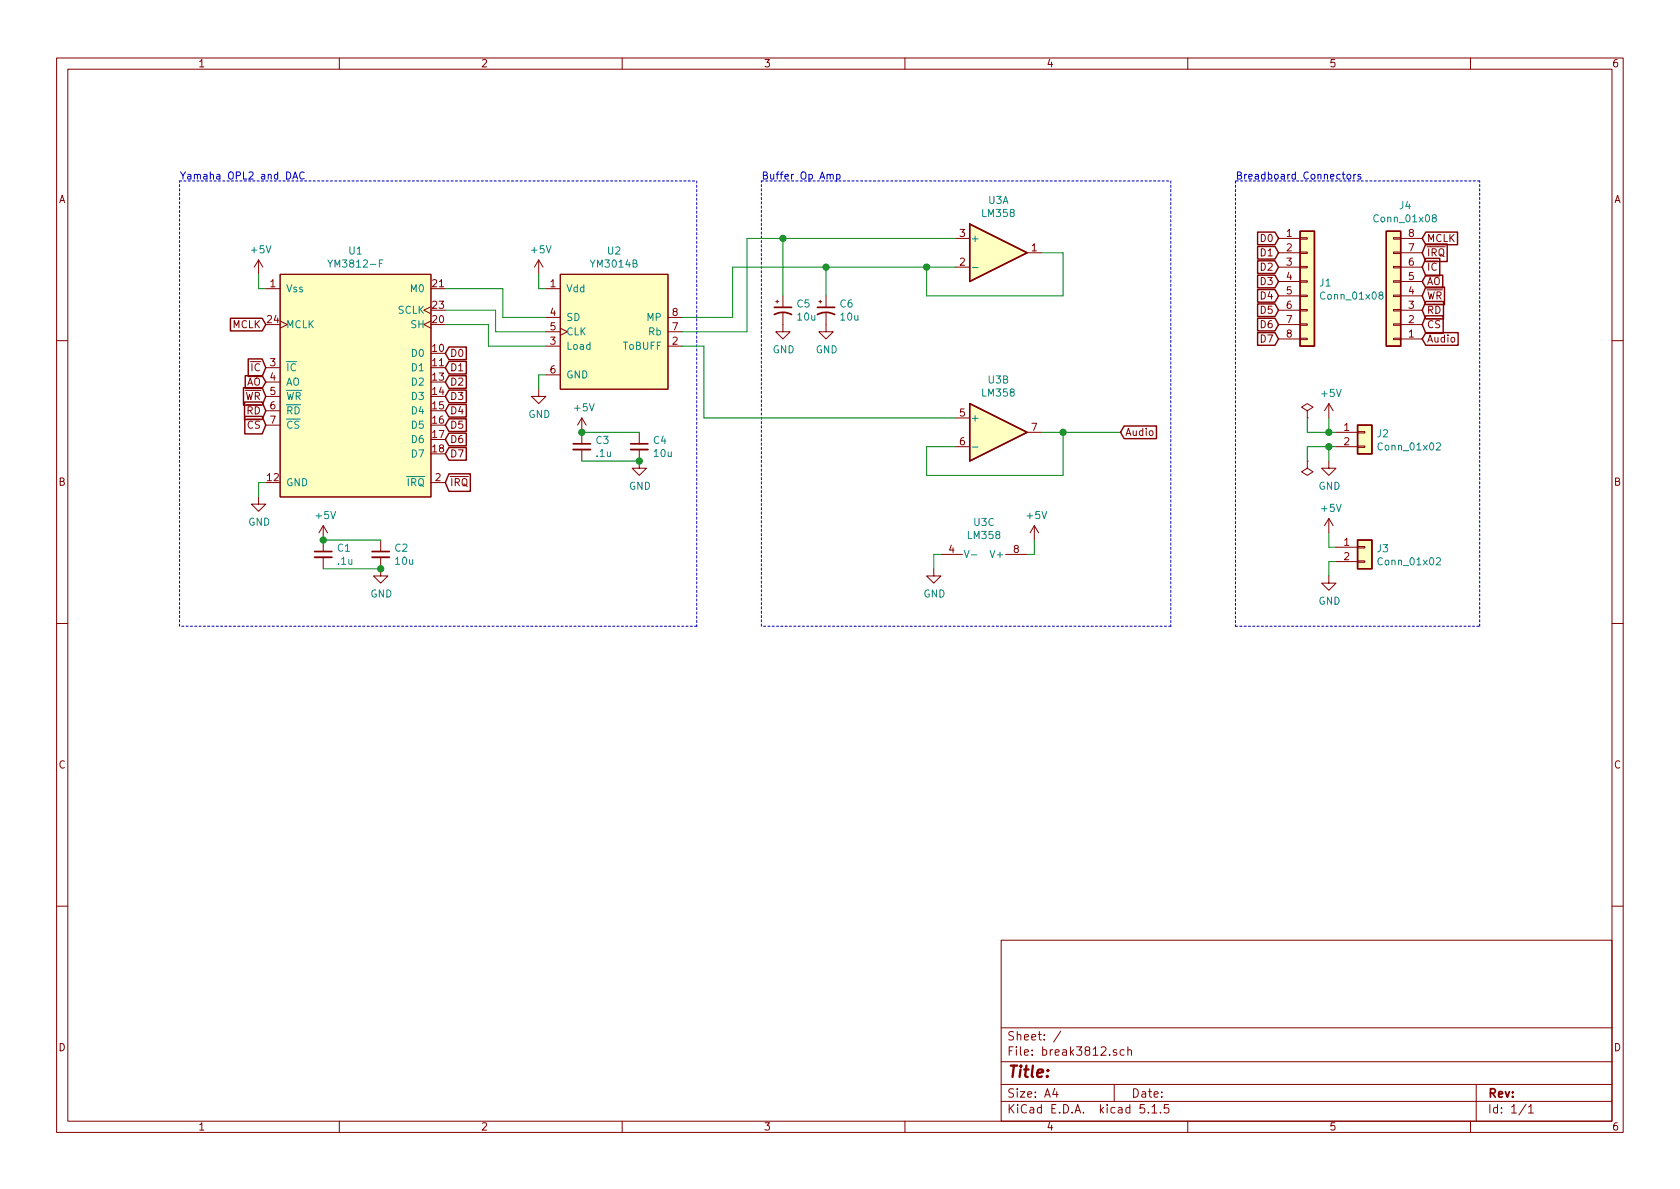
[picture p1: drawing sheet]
EESchema Schematic File Version 4
EELAYER 30 0
EELAYER END
$Descr A4 11693 8268
encoding utf-8
Sheet 1 1
Title ""
Date ""
Rev ""
Comp ""
Comment1 ""
Comment2 ""
Comment3 ""
Comment4 ""
$EndDescr
$Comp
L break3812:YM3812-F U1
U 1 1
P 2500 1900
F 0 "U1" H 2475 2065 50  0000 C CNN
F 1 "YM3812-F" H 2475 1974 50  0000 C CNN
F 2 "Package_SO:SOP-24_7.5x15.4mm_P1.27mm" H 3550 100 50  0001 C CNN
F 3 "" H 2500 2000 50  0001 C CNN
	1    2500 1900
	1    0    0    -1  
$EndComp
$Comp
L break3812:YM3014B U2
U 1 1
P 4300 1900
F 0 "U2" H 4275 2065 50  0000 C CNN
F 1 "YM3014B" H 4275 1974 50  0000 C CNN
F 2 "Package_DIP:DIP-8_W7.62mm" H 4300 1050 50  0001 C CNN
F 3 "" H 4350 1950 50  0001 C CNN
	1    4300 1900
	1    0    0    -1  
$EndComp
Wire Wire Line
	3100 2000 3500 2000
Wire Wire Line
	3500 2000 3500 2200
Wire Wire Line
	3500 2200 3800 2200
Wire Wire Line
	3100 2150 3450 2150
Wire Wire Line
	3450 2150 3450 2300
Wire Wire Line
	3450 2300 3800 2300
Wire Wire Line
	3100 2250 3400 2250
Wire Wire Line
	3400 2250 3400 2400
Wire Wire Line
	3400 2400 3800 2400
$Comp
L power:GND #PWR?
U 1 1
P 1800 3450
F 0 "#PWR?" H 1800 3200 50  0001 C CNN
F 1 "GND" H 1805 3277 50  0000 C CNN
F 2 "" H 1800 3450 50  0001 C CNN
F 3 "" H 1800 3450 50  0001 C CNN
	1    1800 3450
	1    0    0    -1  
$EndComp
Wire Wire Line
	1850 3350 1800 3350
Wire Wire Line
	1800 3350 1800 3450
$Comp
L power:+5V #PWR?
U 1 1
P 1800 1900
F 0 "#PWR?" H 1800 1750 50  0001 C CNN
F 1 "+5V" H 1815 2073 50  0000 C CNN
F 2 "" H 1800 1900 50  0001 C CNN
F 3 "" H 1800 1900 50  0001 C CNN
	1    1800 1900
	1    0    0    -1  
$EndComp
Wire Wire Line
	1850 2000 1800 2000
Wire Wire Line
	1800 2000 1800 1900
$Comp
L power:GND #PWR?
U 1 1
P 3750 2700
F 0 "#PWR?" H 3750 2450 50  0001 C CNN
F 1 "GND" H 3755 2527 50  0000 C CNN
F 2 "" H 3750 2700 50  0001 C CNN
F 3 "" H 3750 2700 50  0001 C CNN
	1    3750 2700
	1    0    0    -1  
$EndComp
$Comp
L power:+5V #PWR?
U 1 1
P 3750 1900
F 0 "#PWR?" H 3750 1750 50  0001 C CNN
F 1 "+5V" H 3765 2073 50  0000 C CNN
F 2 "" H 3750 1900 50  0001 C CNN
F 3 "" H 3750 1900 50  0001 C CNN
	1    3750 1900
	1    0    0    -1  
$EndComp
Wire Wire Line
	3750 1900 3750 2000
Wire Wire Line
	3750 2000 3800 2000
Wire Wire Line
	3800 2600 3750 2600
Wire Wire Line
	3750 2600 3750 2700
$Comp
L power:+5V #PWR?
U 1 1
P 2250 3750
F 0 "#PWR?" H 2250 3600 50  0001 C CNN
F 1 "+5V" H 2265 3923 50  0000 C CNN
F 2 "" H 2250 3750 50  0001 C CNN
F 3 "" H 2250 3750 50  0001 C CNN
	1    2250 3750
	1    0    0    -1  
$EndComp
Text GLabel 3100 2450 2    50   Input ~ 0
D0
Text GLabel 3100 2550 2    50   Input ~ 0
D1
Text GLabel 3100 2650 2    50   Input ~ 0
D2
Text GLabel 3100 2750 2    50   Input ~ 0
D3
Text GLabel 3100 2850 2    50   Input ~ 0
D4
Text GLabel 3100 2950 2    50   Input ~ 0
D5
Text GLabel 3100 3050 2    50   Input ~ 0
D6
Text GLabel 3100 3150 2    50   Input ~ 0
D7
Text GLabel 8900 1650 0    50   Input ~ 0
D0
Text GLabel 8900 1750 0    50   Input ~ 0
D1
Text GLabel 8900 1850 0    50   Input ~ 0
D2
Text GLabel 8900 1950 0    50   Input ~ 0
D3
Text GLabel 8900 2050 0    50   Input ~ 0
D4
Text GLabel 8900 2150 0    50   Input ~ 0
D5
Text GLabel 8900 2250 0    50   Input ~ 0
D6
Text GLabel 8900 2350 0    50   Input ~ 0
D7
Text GLabel 9900 1750 2    50   Input ~ 0
~IRQ
Text GLabel 3100 3350 2    50   Input ~ 0
~IRQ
Text GLabel 9900 1850 2    50   Input ~ 0
~IC
Text GLabel 9900 1950 2    50   Input ~ 0
AO
Text GLabel 9900 2050 2    50   Input ~ 0
~WR
Text GLabel 9900 2150 2    50   Input ~ 0
~RD
Text GLabel 9900 2250 2    50   Input ~ 0
~CS
Text GLabel 9900 1650 2    50   Input ~ 0
MCLK
Text GLabel 1850 2250 0    50   Input ~ 0
MCLK
Text GLabel 1850 2550 0    50   Input ~ 0
~IC
Text GLabel 1850 2650 0    50   Input ~ 0
AO
Text GLabel 1850 2750 0    50   Input ~ 0
~WR
Text GLabel 1850 2850 0    50   Input ~ 0
~RD
Text GLabel 1850 2950 0    50   Input ~ 0
~CS
$Comp
L Amplifier_Operational:LM358 U3
U 1 1
P 6950 1750
F 0 "U3" H 6950 2117 50  0000 C CNN
F 1 "LM358" H 6950 2026 50  0000 C CNN
F 2 "" H 6950 1750 50  0001 C CNN
F 3 "http://www.ti.com/lit/ds/symlink/lm2904-n.pdf" H 6950 1750 50  0001 C CNN
	1    6950 1750
	1    0    0    -1  
$EndComp
$Comp
L Amplifier_Operational:LM358 U3
U 2 1
P 6950 3000
F 0 "U3" H 6950 3367 50  0000 C CNN
F 1 "LM358" H 6950 3276 50  0000 C CNN
F 2 "" H 6950 3000 50  0001 C CNN
F 3 "http://www.ti.com/lit/ds/symlink/lm2904-n.pdf" H 6950 3000 50  0001 C CNN
	2    6950 3000
	1    0    0    -1  
$EndComp
$Comp
L Amplifier_Operational:LM358 U3
U 3 1
P 6850 3950
F 0 "U3" V 6525 3950 50  0000 C CNN
F 1 "LM358" V 6616 3950 50  0000 C CNN
F 2 "" H 6850 3950 50  0001 C CNN
F 3 "http://www.ti.com/lit/ds/symlink/lm2904-n.pdf" H 6850 3950 50  0001 C CNN
	3    6850 3950
	0    1    1    0   
$EndComp
Wire Wire Line
	6650 3100 6450 3100
Wire Wire Line
	6450 3100 6450 3300
Wire Wire Line
	6450 3300 7400 3300
Wire Wire Line
	7400 3300 7400 3000
Wire Wire Line
	7400 3000 7250 3000
Text GLabel 7800 3000 2    50   Input ~ 0
Audio
Wire Wire Line
	7800 3000 7400 3000
Connection ~ 7400 3000
Wire Wire Line
	6450 1850 6450 2050
Wire Wire Line
	6450 2050 7400 2050
Wire Wire Line
	7400 2050 7400 1750
Wire Wire Line
	7400 1750 7250 1750
Wire Wire Line
	6450 1850 6650 1850
Wire Wire Line
	4750 2400 4900 2400
Wire Wire Line
	4900 2400 4900 2900
Wire Wire Line
	4900 2900 6650 2900
$Comp
L Device:CP1_Small C5
U 1 1
P 5450 2150
F 0 "C5" H 5541 2196 50  0000 L CNN
F 1 "10u" H 5541 2105 50  0000 L CNN
F 2 "" H 5450 2150 50  0001 C CNN
F 3 "~" H 5450 2150 50  0001 C CNN
	1    5450 2150
	1    0    0    -1  
$EndComp
$Comp
L Device:CP1_Small C6
U 1 1
P 5750 2150
F 0 "C6" H 5841 2196 50  0000 L CNN
F 1 "10u" H 5841 2105 50  0000 L CNN
F 2 "" H 5750 2150 50  0001 C CNN
F 3 "~" H 5750 2150 50  0001 C CNN
	1    5750 2150
	1    0    0    -1  
$EndComp
$Comp
L power:GND #PWR?
U 1 1
P 5450 2250
F 0 "#PWR?" H 5450 2000 50  0001 C CNN
F 1 "GND" H 5455 2077 50  0000 C CNN
F 2 "" H 5450 2250 50  0001 C CNN
F 3 "" H 5450 2250 50  0001 C CNN
	1    5450 2250
	1    0    0    -1  
$EndComp
$Comp
L power:GND #PWR?
U 1 1
P 5750 2250
F 0 "#PWR?" H 5750 2000 50  0001 C CNN
F 1 "GND" H 5755 2077 50  0000 C CNN
F 2 "" H 5750 2250 50  0001 C CNN
F 3 "" H 5750 2250 50  0001 C CNN
	1    5750 2250
	1    0    0    -1  
$EndComp
Wire Wire Line
	6650 1650 5450 1650
Wire Wire Line
	5200 1650 5200 2300
Wire Wire Line
	5200 2300 4750 2300
Wire Wire Line
	6450 1850 5750 1850
Wire Wire Line
	5100 1850 5100 2200
Wire Wire Line
	5100 2200 4750 2200
Connection ~ 6450 1850
Wire Wire Line
	5450 2050 5450 1650
Connection ~ 5450 1650
Wire Wire Line
	5450 1650 5200 1650
Wire Wire Line
	5750 2050 5750 1850
Connection ~ 5750 1850
Wire Wire Line
	5750 1850 5100 1850
$Comp
L power:GND #PWR?
U 1 1
P 6500 3950
F 0 "#PWR?" H 6500 3700 50  0001 C CNN
F 1 "GND" H 6505 3777 50  0000 C CNN
F 2 "" H 6500 3950 50  0001 C CNN
F 3 "" H 6500 3950 50  0001 C CNN
	1    6500 3950
	1    0    0    -1  
$EndComp
$Comp
L power:+5V #PWR?
U 1 1
P 7200 3750
F 0 "#PWR?" H 7200 3600 50  0001 C CNN
F 1 "+5V" H 7215 3923 50  0000 C CNN
F 2 "" H 7200 3750 50  0001 C CNN
F 3 "" H 7200 3750 50  0001 C CNN
	1    7200 3750
	1    0    0    -1  
$EndComp
Wire Wire Line
	6550 3850 6500 3850
Wire Wire Line
	6500 3850 6500 3950
Wire Wire Line
	7200 3750 7200 3850
Wire Wire Line
	7200 3850 7150 3850
$Comp
L Device:C_Small C1
U 1 1
P 2250 3850
F 0 "C1" H 2342 3896 50  0000 L CNN
F 1 ".1u" H 2342 3805 50  0000 L CNN
F 2 "" H 2250 3850 50  0001 C CNN
F 3 "~" H 2250 3850 50  0001 C CNN
	1    2250 3850
	1    0    0    -1  
$EndComp
$Comp
L Device:C_Small C2
U 1 1
P 2650 3850
F 0 "C2" H 2742 3896 50  0000 L CNN
F 1 "10u" H 2742 3805 50  0000 L CNN
F 2 "" H 2650 3850 50  0001 C CNN
F 3 "~" H 2650 3850 50  0001 C CNN
	1    2650 3850
	1    0    0    -1  
$EndComp
Wire Wire Line
	2250 3750 2650 3750
Wire Wire Line
	2250 3950 2650 3950
Connection ~ 2250 3750
$Comp
L power:GND #PWR?
U 1 1
P 2650 3950
F 0 "#PWR?" H 2650 3700 50  0001 C CNN
F 1 "GND" H 2655 3777 50  0000 C CNN
F 2 "" H 2650 3950 50  0001 C CNN
F 3 "" H 2650 3950 50  0001 C CNN
	1    2650 3950
	1    0    0    -1  
$EndComp
Connection ~ 2650 3950
$Comp
L power:+5V #PWR?
U 1 1
P 4050 3000
F 0 "#PWR?" H 4050 2850 50  0001 C CNN
F 1 "+5V" H 4065 3173 50  0000 C CNN
F 2 "" H 4050 3000 50  0001 C CNN
F 3 "" H 4050 3000 50  0001 C CNN
	1    4050 3000
	1    0    0    -1  
$EndComp
$Comp
L Device:C_Small C3
U 1 1
P 4050 3100
F 0 "C3" H 4142 3146 50  0000 L CNN
F 1 ".1u" H 4142 3055 50  0000 L CNN
F 2 "" H 4050 3100 50  0001 C CNN
F 3 "~" H 4050 3100 50  0001 C CNN
	1    4050 3100
	1    0    0    -1  
$EndComp
$Comp
L Device:C_Small C4
U 1 1
P 4450 3100
F 0 "C4" H 4542 3146 50  0000 L CNN
F 1 "10u" H 4542 3055 50  0000 L CNN
F 2 "" H 4450 3100 50  0001 C CNN
F 3 "~" H 4450 3100 50  0001 C CNN
	1    4450 3100
	1    0    0    -1  
$EndComp
Wire Wire Line
	4050 3000 4450 3000
Wire Wire Line
	4050 3200 4450 3200
Connection ~ 4050 3000
$Comp
L power:GND #PWR?
U 1 1
P 4450 3200
F 0 "#PWR?" H 4450 2950 50  0001 C CNN
F 1 "GND" H 4455 3027 50  0000 C CNN
F 2 "" H 4450 3200 50  0001 C CNN
F 3 "" H 4450 3200 50  0001 C CNN
	1    4450 3200
	1    0    0    -1  
$EndComp
Connection ~ 4450 3200
$Comp
L Connector_Generic:Conn_01x08 J1
U 1 1
P 9100 1950
F 0 "J1" H 9180 1942 50  0000 L CNN
F 1 "Conn_01x08" H 9180 1851 50  0000 L CNN
F 2 "" H 9100 1950 50  0001 C CNN
F 3 "~" H 9100 1950 50  0001 C CNN
	1    9100 1950
	1    0    0    -1  
$EndComp
$Comp
L Connector_Generic:Conn_01x08 J4
U 1 1
P 9700 2050
F 0 "J4" H 9618 1425 50  0000 C CNN
F 1 "Conn_01x08" H 9618 1516 50  0000 C CNN
F 2 "" H 9700 2050 50  0001 C CNN
F 3 "~" H 9700 2050 50  0001 C CNN
	1    9700 2050
	-1   0    0    1   
$EndComp
Text GLabel 9900 2350 2    50   Input ~ 0
Audio
$Comp
L power:GND #PWR?
U 1 1
P 9250 3200
F 0 "#PWR?" H 9250 2950 50  0001 C CNN
F 1 "GND" H 9255 3027 50  0000 C CNN
F 2 "" H 9250 3200 50  0001 C CNN
F 3 "" H 9250 3200 50  0001 C CNN
	1    9250 3200
	1    0    0    -1  
$EndComp
$Comp
L power:+5V #PWR?
U 1 1
P 9250 2900
F 0 "#PWR?" H 9250 2750 50  0001 C CNN
F 1 "+5V" H 9265 3073 50  0000 C CNN
F 2 "" H 9250 2900 50  0001 C CNN
F 3 "" H 9250 2900 50  0001 C CNN
	1    9250 2900
	1    0    0    -1  
$EndComp
Wire Wire Line
	9250 2900 9250 3000
Wire Wire Line
	9250 3000 9300 3000
Wire Wire Line
	9300 3100 9250 3100
Wire Wire Line
	9250 3100 9250 3200
$Comp
L Connector_Generic:Conn_01x02 J3
U 1 1
P 9500 3800
F 0 "J3" H 9580 3792 50  0000 L CNN
F 1 "Conn_01x02" H 9580 3701 50  0000 L CNN
F 2 "" H 9500 3800 50  0001 C CNN
F 3 "~" H 9500 3800 50  0001 C CNN
	1    9500 3800
	1    0    0    -1  
$EndComp
$Comp
L power:GND #PWR?
U 1 1
P 9250 4000
F 0 "#PWR?" H 9250 3750 50  0001 C CNN
F 1 "GND" H 9255 3827 50  0000 C CNN
F 2 "" H 9250 4000 50  0001 C CNN
F 3 "" H 9250 4000 50  0001 C CNN
	1    9250 4000
	1    0    0    -1  
$EndComp
$Comp
L power:+5V #PWR?
U 1 1
P 9250 3700
F 0 "#PWR?" H 9250 3550 50  0001 C CNN
F 1 "+5V" H 9265 3873 50  0000 C CNN
F 2 "" H 9250 3700 50  0001 C CNN
F 3 "" H 9250 3700 50  0001 C CNN
	1    9250 3700
	1    0    0    -1  
$EndComp
Wire Wire Line
	9250 3700 9250 3800
Wire Wire Line
	9250 3800 9300 3800
Wire Wire Line
	9300 3900 9250 3900
Wire Wire Line
	9250 3900 9250 4000
Wire Notes Line
	8600 4350 10300 4350
Wire Notes Line
	10300 4350 10300 1250
Wire Notes Line
	10300 1250 8600 1250
Wire Notes Line
	8600 1250 8600 4350
Text Notes 8600 1250 0    50   ~ 0
Breadboard Connectors
Wire Notes Line
	8150 1250 8150 4350
Wire Notes Line
	8150 4350 5300 4350
Wire Notes Line
	5300 4350 5300 1250
Wire Notes Line
	5300 1250 8150 1250
Text Notes 5300 1250 0    50   ~ 0
Buffer Op Amp
$Comp
L Connector_Generic:Conn_01x02 J2
U 1 1
P 9500 3000
F 0 "J2" H 9580 2992 50  0000 L CNN
F 1 "Conn_01x02" H 9580 2901 50  0000 L CNN
F 2 "" H 9500 3000 50  0001 C CNN
F 3 "~" H 9500 3000 50  0001 C CNN
	1    9500 3000
	1    0    0    -1  
$EndComp
$Comp
L power:PWR_FLAG #FLG?
U 1 1
P 9100 2900
F 0 "#FLG?" H 9100 2975 50  0001 C CNN
F 1 "PWR_FLAG" H 9100 3073 50  0001 C CNN
F 2 "" H 9100 2900 50  0001 C CNN
F 3 "~" H 9100 2900 50  0001 C CNN
	1    9100 2900
	1    0    0    -1  
$EndComp
Wire Wire Line
	9100 2900 9100 3000
Wire Wire Line
	9100 3000 9250 3000
Connection ~ 9250 3000
$Comp
L power:PWR_FLAG #FLG?
U 1 1
P 9100 3200
F 0 "#FLG?" H 9100 3275 50  0001 C CNN
F 1 "PWR_FLAG" H 9100 3373 50  0001 C CNN
F 2 "" H 9100 3200 50  0001 C CNN
F 3 "~" H 9100 3200 50  0001 C CNN
	1    9100 3200
	-1   0    0    1   
$EndComp
Wire Wire Line
	9100 3200 9100 3100
Wire Wire Line
	9100 3100 9250 3100
Connection ~ 9250 3100
Wire Notes Line
	4850 1250 4850 4350
Wire Notes Line
	4850 4350 1250 4350
Wire Notes Line
	1250 4350 1250 1250
Wire Notes Line
	1250 1250 4850 1250
Text Notes 1250 1250 0    50   ~ 0
Yamaha OPL2 and DAC
$EndSCHEMATC
